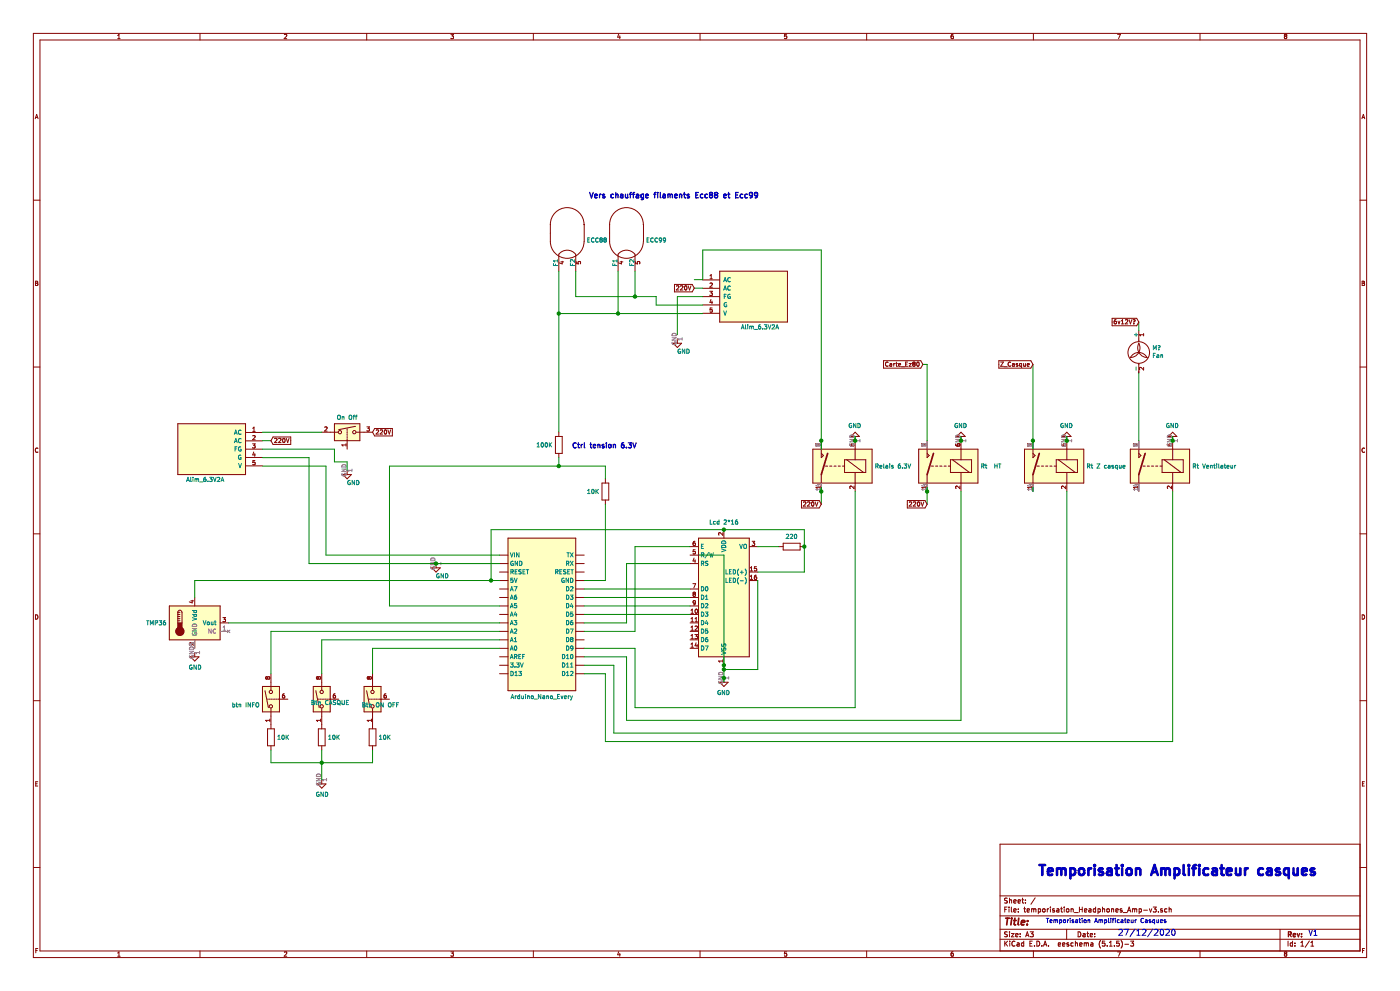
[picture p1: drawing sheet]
EESchema Schematic File Version 4
EELAYER 30 0
EELAYER END
$Descr A3 16535 11693
encoding utf-8
Sheet 1 1
Title ""
Date ""
Rev ""
Comp ""
Comment1 ""
Comment2 ""
Comment3 ""
Comment4 ""
$EndDescr
$Comp
L arduino_nano_every:Arduino_Nano_Every A
U 1 1
P 6400 7250
F 0 "A" H 6400 8317 50  0001 C CNN
F 1 "Arduino_Nano_Every" H 6400 8225 50  0000 C CNN
F 2 "Module:Arduino_Nano" H 6400 7250 50  0001 C CIN
F 3 "https://www.arduino.cc/en/uploads/Main/ArduinoNanoManual23.pdf" H 6400 7250 50  0001 C CNN
	1    6400 7250
	-1   0    0    1   
$EndComp
$Comp
L Analog_Switch:ADG417BR U?
U 1 1
P 3200 8250
F 0 "U?" V 3246 8380 50  0001 L CNN
F 1 "btn INFO" V 3155 8380 50  0000 L BNN
F 2 "Package_SO:SOIC-8_3.9x4.9mm_P1.27mm" H 3200 8150 50  0001 C CNN
F 3 "https://www.analog.com/media/en/technical-documentation/data-sheets/ADG417.pdf" H 3200 8250 50  0001 C CNN
	1    3200 8250
	0    -1   -1   0   
$EndComp
Text Notes 6950 2350 0    63   ~ 13
Vers chauffage filaments Ecc88 et Ecc99
Text Notes 12250 10350 0    118  ~ 24
Temporisation Amplificateur casques 
Text Notes 12350 10900 0    51   ~ 0
Temporisation Amplificateur Casques\n
Text Notes 15450 11050 0    63   ~ 0
V1
Text Notes 13200 11050 0    71   ~ 0
27/12/2020
$Comp
L Valve:ECC88 U?
U 3 1
P 6700 2750
F 0 "U?" H 6928 2713 50  0001 L CNN
F 1 "ECC88" H 6928 2667 50  0000 L CNN
F 2 "Valve:Valve_Noval_P" H 6970 2350 50  0001 C CNN
F 3 "http://www.r-type.org/pdfs/ecc88.pdf" H 6700 2750 50  0001 C CNN
	3    6700 2750
	1    0    0    -1  
$EndComp
$Comp
L Valve:ECC88 U?
U 3 1
P 7400 2750
F 0 "U?" H 7628 2713 50  0001 L CNN
F 1 "ECC99" H 7628 2667 50  0000 L CNN
F 2 "Valve:Valve_Noval_P" H 7670 2350 50  0001 C CNN
F 3 "http://www.r-type.org/pdfs/ecc88.pdf" H 7400 2750 50  0001 C CNN
	3    7400 2750
	1    0    0    -1  
$EndComp
Wire Wire Line
	7500 3500 7500 3200
Wire Wire Line
	7300 3700 7300 3200
Wire Wire Line
	7300 3700 6600 3700
Wire Wire Line
	6600 3700 6600 3200
Wire Wire Line
	7500 3500 6800 3500
Wire Wire Line
	6800 3500 6800 3200
$Comp
L alim_6.3v2a:Alim_6.3V2A U?
U 1 1
P 8900 3500
F 0 "U?" H 9230 3439 50  0001 L CNN
F 1 "Alim_6.3V2A" V 9230 3348 50  0000 L TNN
F 2 "" H 8900 3500 50  0001 C CNN
F 3 "http://www.ti.com/lit/ds/symlink/cd4543b.pdf" H 8900 3500 50  0001 C CNN
	1    8900 3500
	0    1    1    0   
$EndComp
Wire Wire Line
	8300 3600 7750 3600
Wire Wire Line
	7750 3600 7750 3500
Wire Wire Line
	7750 3500 7500 3500
Connection ~ 7500 3500
Wire Wire Line
	8300 3700 7300 3700
Connection ~ 7300 3700
Wire Wire Line
	8300 3500 8000 3500
Wire Wire Line
	8000 3500 8000 3950
$Comp
L Device:R R?
U 1 1
P 6600 5250
F 0 "R?" H 6670 5296 50  0001 L CNN
F 1 "100K" H 6670 5250 50  0000 L CNN
F 2 "" V 6530 5250 50  0001 C CNN
F 3 "~" H 6600 5250 50  0001 C CNN
	1    6600 5250
	-1   0    0    -1  
$EndComp
Text GLabel 13450 3800 0    50   Input ~ 0
6v12V?
$Comp
L Sensor_Temperature:TMP20AIDCK U?
U 1 1
P 2300 7350
F 0 "U?" H 1971 7396 50  0001 R CNN
F 1 "TMP36" H 1970 7350 50  0000 R CNN
F 2 "Package_TO_SOT_SMD:SOT-353_SC-70-5" H 2300 6950 50  0001 C CNN
F 3 "http://www.ti.com/lit/ds/symlink/tmp20.pdf" H 2300 7350 50  0001 C CNN
	1    2300 7350
	1    0    0    -1  
$EndComp
$Comp
L Device:R R?
U 1 1
P 9350 6450
F 0 "R?" V 9557 6450 50  0001 C CNN
F 1 "220" V 9465 6450 50  0000 C CNN
F 2 "" V 9280 6450 50  0001 C CNN
F 3 "~" H 9350 6450 50  0001 C CNN
	1    9350 6450
	0    -1   -1   0   
$EndComp
Wire Wire Line
	9200 6450 8950 6450
$Comp
L power:GND #PWR?
U 1 1
P 8550 8000
F 0 "#PWR?" H 8550 7750 50  0001 C CNN
F 1 "GND" H 8555 7827 50  0000 C CNN
F 2 "" H 8550 8000 50  0001 C CNN
F 3 "" H 8550 8000 50  0001 C CNN
	1    8550 8000
	-1   0    0    -1  
$EndComp
$Comp
L Relay:DIPxx-1Axx-11x K?
U 1 1
P 9900 5500
F 0 "K?" H 10230 5546 50  0001 L CNN
F 1 "Relais 6.3V" H 9470 5500 50  0000 R CNN
F 2 "Relay_THT:Relay_StandexMeder_DIP_LowProfile" H 10250 5450 50  0001 L CNN
F 3 "https://standexelectronics.com/wp-content/uploads/datasheet_reed_relay_DIP.pdf" H 9900 5500 50  0001 C CNN
	1    9900 5500
	-1   0    0    -1  
$EndComp
$Comp
L Relay:DIPxx-1Axx-11x K?
U 1 1
P 13650 5500
F 0 "K?" H 13980 5546 50  0001 L CNN
F 1 "Rt Ventilateur" H 13220 5500 50  0000 R CNN
F 2 "Relay_THT:Relay_StandexMeder_DIP_LowProfile" H 14000 5450 50  0001 L CNN
F 3 "https://standexelectronics.com/wp-content/uploads/datasheet_reed_relay_DIP.pdf" H 13650 5500 50  0001 C CNN
	1    13650 5500
	-1   0    0    -1  
$EndComp
$Comp
L Relay:DIPxx-1Axx-11x K?
U 1 1
P 12400 5500
F 0 "K?" H 12730 5546 50  0001 L CNN
F 1 "Rt Z casque" H 11970 5500 50  0000 R CNN
F 2 "Relay_THT:Relay_StandexMeder_DIP_LowProfile" H 12750 5450 50  0001 L CNN
F 3 "https://standexelectronics.com/wp-content/uploads/datasheet_reed_relay_DIP.pdf" H 12400 5500 50  0001 C CNN
	1    12400 5500
	-1   0    0    -1  
$EndComp
$Comp
L Analog_Switch:ADG417BR U?
U 1 1
P 3800 8250
F 0 "U?" V 3846 8380 50  0001 L CNN
F 1 "Btn CASQUE" V 3755 8380 50  0000 R CNN
F 2 "Package_SO:SOIC-8_3.9x4.9mm_P1.27mm" H 3800 8150 50  0001 C CNN
F 3 "https://www.analog.com/media/en/technical-documentation/data-sheets/ADG417.pdf" H 3800 8250 50  0001 C CNN
	1    3800 8250
	0    -1   -1   0   
$EndComp
$Comp
L Analog_Switch:ADG417BR U?
U 1 1
P 4400 8250
F 0 "U?" V 4446 8380 50  0001 L CNN
F 1 "Btn ON OFF" V 4355 8380 50  0000 R BNN
F 2 "Package_SO:SOIC-8_3.9x4.9mm_P1.27mm" H 4400 8150 50  0001 C CNN
F 3 "https://www.analog.com/media/en/technical-documentation/data-sheets/ADG417.pdf" H 4400 8250 50  0001 C CNN
	1    4400 8250
	0    -1   -1   0   
$EndComp
$Comp
L power:GND #PWR?
U 1 1
P 3800 9200
F 0 "#PWR?" H 3800 8950 50  0001 C CNN
F 1 "GND" H 3805 9027 50  0000 C CNN
F 2 "" H 3800 9200 50  0001 C CNN
F 3 "" H 3800 9200 50  0001 C CNN
	1    3800 9200
	1    0    0    -1  
$EndComp
$Comp
L Device:R R?
U 1 1
P 3200 8700
F 0 "R?" H 3270 8746 50  0001 L CNN
F 1 "10K" H 3270 8700 50  0000 L CNN
F 2 "" V 3130 8700 50  0001 C CNN
F 3 "~" H 3200 8700 50  0001 C CNN
	1    3200 8700
	1    0    0    -1  
$EndComp
$Comp
L Device:R R?
U 1 1
P 3800 8700
F 0 "R?" H 3870 8746 50  0001 L CNN
F 1 "10K" H 3870 8700 50  0000 L CNN
F 2 "" V 3730 8700 50  0001 C CNN
F 3 "~" H 3800 8700 50  0001 C CNN
	1    3800 8700
	1    0    0    -1  
$EndComp
$Comp
L Device:R R?
U 1 1
P 4400 8700
F 0 "R?" H 4470 8746 50  0001 L CNN
F 1 "10K" H 4470 8700 50  0000 L CNN
F 2 "" V 4330 8700 50  0001 C CNN
F 3 "~" H 4400 8700 50  0001 C CNN
	1    4400 8700
	1    0    0    -1  
$EndComp
Wire Wire Line
	3800 9200 3800 9000
Wire Wire Line
	3200 8850 3200 9000
Wire Wire Line
	3200 9000 3800 9000
Connection ~ 3800 9000
Wire Wire Line
	3800 9000 3800 8850
Wire Wire Line
	3800 9000 4400 9000
Wire Wire Line
	4400 9000 4400 8850
$Comp
L power:GND #PWR?
U 1 1
P 5150 6650
F 0 "#PWR?" H 5150 6400 50  0001 C CNN
F 1 "GND" H 5155 6477 50  0000 R BNN
F 2 "" H 5150 6650 50  0001 C CNN
F 3 "" H 5150 6650 50  0001 C CNN
	1    5150 6650
	-1   0    0    -1  
$EndComp
Wire Wire Line
	8950 6850 8950 7900
Wire Wire Line
	8950 7900 8550 7900
Wire Wire Line
	8550 8050 8550 8000
Connection ~ 8550 7900
Wire Wire Line
	8550 8000 8550 7900
Wire Wire Line
	8250 6550 8550 6550
Connection ~ 8550 7850
Wire Wire Line
	8550 6550 8550 7850
Wire Wire Line
	8550 7850 8550 7900
$Comp
L Display_Character:WC1602A DS?
U 1 1
P 8550 7050
F 0 "DS?" H 8550 8031 50  0001 C CNN
F 1 "Lcd 2*16" H 8550 7939 50  0000 C CNN
F 2 "Display:WC1602A" H 8550 6150 50  0001 C CIN
F 3 "http://www.wincomlcd.com/pdf/WC1602A-SFYLYHTC06.pdf" H 9250 7050 50  0001 C CNN
	1    8550 7050
	1    0    0    -1  
$EndComp
Wire Wire Line
	5900 6650 5150 6650
Wire Wire Line
	6900 6950 8150 6950
Wire Wire Line
	6900 7050 8150 7050
Wire Wire Line
	6900 7150 8150 7150
Wire Wire Line
	6900 7250 8150 7250
Wire Wire Line
	8550 6250 5800 6250
Wire Wire Line
	5800 6250 5800 6850
Wire Wire Line
	5800 6850 5900 6850
Wire Wire Line
	6900 7350 7400 7350
Wire Wire Line
	7400 7350 7400 6650
Wire Wire Line
	7400 6650 8150 6650
Wire Wire Line
	8150 6450 7500 6450
Wire Wire Line
	7500 6450 7500 7450
Wire Wire Line
	7500 7450 6900 7450
Connection ~ 8550 8000
Wire Wire Line
	8550 6250 9500 6250
Wire Wire Line
	9500 6250 9500 6450
Connection ~ 8550 6250
Wire Wire Line
	8950 6750 9500 6750
Wire Wire Line
	9500 6750 9500 6450
Connection ~ 9500 6450
Wire Wire Line
	10100 5800 10100 8350
$Comp
L Relay:DIPxx-1Axx-11x K?
U 1 1
P 11150 5500
F 0 "K?" H 11480 5546 50  0001 L CNN
F 1 "Rt  HT" H 10720 5500 50  0000 R CNN
F 2 "Relay_THT:Relay_StandexMeder_DIP_LowProfile" H 11500 5450 50  0001 L CNN
F 3 "https://standexelectronics.com/wp-content/uploads/datasheet_reed_relay_DIP.pdf" H 11150 5500 50  0001 C CNN
	1    11150 5500
	-1   0    0    -1  
$EndComp
Wire Wire Line
	11350 5800 11350 8500
Wire Wire Line
	7400 8500 7400 7750
Wire Wire Line
	7250 8650 7250 7850
Wire Wire Line
	7250 7850 6900 7850
Wire Wire Line
	12200 5750 12200 5800
Wire Wire Line
	12600 5800 12600 8650
Wire Wire Line
	13850 5800 13850 8750
Wire Wire Line
	7150 8750 7150 7950
Wire Wire Line
	7150 7950 6900 7950
Wire Wire Line
	6900 7750 7400 7750
Wire Wire Line
	6900 7650 7500 7650
Wire Wire Line
	7500 7650 7500 8350
Wire Wire Line
	5900 7650 4400 7650
Wire Wire Line
	4400 7650 4400 7950
Wire Wire Line
	3800 7950 3800 7550
Wire Wire Line
	3800 7550 5900 7550
Wire Wire Line
	5900 7450 3200 7450
Wire Wire Line
	3200 7450 3200 7950
Wire Wire Line
	5900 7350 2700 7350
$Comp
L power:GND #PWR?
U 1 1
P 2300 7700
F 0 "#PWR?" H 2300 7450 50  0001 C CNN
F 1 "GND" H 2305 7527 50  0000 C CNN
F 2 "" H 2300 7700 50  0001 C CNN
F 3 "" H 2300 7700 50  0001 C CNN
	1    2300 7700
	1    0    0    -1  
$EndComp
Wire Wire Line
	2300 6850 2300 7050
Connection ~ 5800 6850
Wire Wire Line
	13450 3800 13450 3900
$Comp
L Motor:Fan M?
U 1 1
P 13450 4200
F 0 "M?" H 13608 4296 50  0000 L CNN
F 1 "Fan" H 13608 4205 50  0000 L CNN
F 2 "" H 13450 4210 50  0001 C CNN
F 3 "~" H 13450 4210 50  0001 C CNN
	1    13450 4200
	1    0    0    -1  
$EndComp
Wire Wire Line
	13450 4400 13450 5200
Wire Wire Line
	7500 8350 10100 8350
Wire Wire Line
	7400 8500 11350 8500
Wire Wire Line
	7250 8650 12600 8650
Wire Wire Line
	7150 8750 13850 8750
Text GLabel 9700 5950 0    50   Input ~ 0
220V
Wire Wire Line
	9700 5750 9700 5800
Text GLabel 10950 5950 0    50   Input ~ 0
220V
Wire Wire Line
	10950 5750 10950 5800
Connection ~ 9700 5800
Wire Wire Line
	9700 5800 9700 5950
$Comp
L power:GND #PWR?
U 1 1
P 13850 5200
F 0 "#PWR?" H 13850 4950 50  0001 C CNN
F 1 "GND" H 13855 5027 50  0000 C CNN
F 2 "" H 13850 5200 50  0001 C CNN
F 3 "" H 13850 5200 50  0001 C CNN
	1    13850 5200
	-1   0    0    1   
$EndComp
Wire Wire Line
	13850 5150 13850 5200
Connection ~ 13850 5200
$Comp
L power:GND #PWR?
U 1 1
P 12600 5200
F 0 "#PWR?" H 12600 4950 50  0001 C CNN
F 1 "GND" H 12605 5027 50  0000 C CNN
F 2 "" H 12600 5200 50  0001 C CNN
F 3 "" H 12600 5200 50  0001 C CNN
	1    12600 5200
	-1   0    0    1   
$EndComp
Wire Wire Line
	12600 5150 12600 5200
$Comp
L power:GND #PWR?
U 1 1
P 11350 5200
F 0 "#PWR?" H 11350 4950 50  0001 C CNN
F 1 "GND" H 11355 5027 50  0000 C CNN
F 2 "" H 11350 5200 50  0001 C CNN
F 3 "" H 11350 5200 50  0001 C CNN
	1    11350 5200
	-1   0    0    1   
$EndComp
Wire Wire Line
	11350 5150 11350 5200
$Comp
L power:GND #PWR?
U 1 1
P 10100 5200
F 0 "#PWR?" H 10100 4950 50  0001 C CNN
F 1 "GND" H 10105 5027 50  0000 C CNN
F 2 "" H 10100 5200 50  0001 C CNN
F 3 "" H 10100 5200 50  0001 C CNN
	1    10100 5200
	-1   0    0    1   
$EndComp
Wire Wire Line
	10100 5150 10100 5200
Text GLabel 12200 4300 0    50   Input ~ 0
Z_Casque
Wire Wire Line
	12200 4300 12200 5200
Connection ~ 12200 5200
Wire Wire Line
	12200 5200 12200 5300
Text GLabel 10900 4300 0    50   Input ~ 0
Carte_Ez80
Wire Wire Line
	10950 5200 10950 4300
Wire Wire Line
	10950 4300 10900 4300
Text GLabel 8200 3400 0    50   Input ~ 0
220V
Wire Wire Line
	8300 3400 8200 3400
$Comp
L alim_6.3v2a:Alim_6.3V2A U?
U 1 1
P 2500 5300
F 0 "U?" H 2830 5239 50  0001 L CNN
F 1 "Alim_6.3V2A" V 2830 5148 50  0000 L TNN
F 2 "" H 2500 5300 50  0001 C CNN
F 3 "http://www.ti.com/lit/ds/symlink/cd4543b.pdf" H 2500 5300 50  0001 C CNN
	1    2500 5300
	0    -1   1    0   
$EndComp
Wire Wire Line
	3100 5400 3650 5400
Text GLabel 3200 5200 2    50   Input ~ 0
220V
Text GLabel 4400 5100 2    50   Input ~ 0
220V
Wire Wire Line
	3100 5200 3200 5200
Wire Wire Line
	8300 3300 8200 3300
Wire Wire Line
	8300 3300 8300 2950
Wire Wire Line
	8300 2950 9700 2950
Wire Wire Line
	9700 2950 9700 5200
Wire Wire Line
	9700 5200 9700 5300
Connection ~ 9700 5200
$Comp
L power:GND #PWR?
U 1 1
P 8000 4000
F 0 "#PWR?" H 8000 3750 50  0001 C CNN
F 1 "GND" H 8005 3827 50  0000 R BNN
F 2 "" H 8000 4000 50  0001 C CNN
F 3 "" H 8000 4000 50  0001 C CNN
	1    8000 4000
	-1   0    0    -1  
$EndComp
$Comp
L Device:R R?
U 1 1
P 7150 5800
F 0 "R?" H 7220 5846 50  0001 L CNN
F 1 "10K" H 7220 5800 50  0000 L CNN
F 2 "" V 7080 5800 50  0001 C CNN
F 3 "~" H 7150 5800 50  0001 C CNN
	1    7150 5800
	-1   0    0    -1  
$EndComp
Wire Wire Line
	6600 3700 6600 5100
Connection ~ 6600 3700
Wire Wire Line
	7150 5950 7150 6850
Wire Wire Line
	7150 6850 6900 6850
Wire Wire Line
	7150 5650 7150 5500
Wire Wire Line
	7150 5500 6600 5500
Wire Wire Line
	6600 5500 6600 5400
Wire Wire Line
	6600 5500 4600 5500
Wire Wire Line
	4600 5500 4600 7150
Wire Wire Line
	4600 7150 5900 7150
Connection ~ 6600 5500
Wire Wire Line
	5150 6650 3650 6650
Wire Wire Line
	3650 6650 3650 5400
Connection ~ 5150 6650
Text Notes 6750 5300 0    59   ~ 12
Ctrl tension 6.3V\n
Wire Wire Line
	2300 6850 5800 6850
Wire Wire Line
	5900 6550 3850 6550
Wire Wire Line
	3850 6550 3850 5500
Wire Wire Line
	3850 5500 3100 5500
$Comp
L Analog_Switch:DG308AxY U?
U 1 1
P 4100 5100
F 0 "U?" H 4100 5367 50  0001 C CNN
F 1 "On Off" H 4100 5275 50  0000 C CNN
F 2 "Package_SO:SOIC-16_3.9x9.9mm_P1.27mm" H 4100 5000 50  0001 C CNN
F 3 "http://pdf.datasheetcatalog.com/datasheets/70/494502_DS.pdf" H 4100 5100 50  0001 C CNN
	1    4100 5100
	1    0    0    -1  
$EndComp
Wire Wire Line
	3100 5100 3800 5100
$Comp
L power:GND #PWR?
U 1 1
P 4100 5550
F 0 "#PWR?" H 4100 5300 50  0001 C CNN
F 1 "GND" H 4105 5377 50  0000 R BNN
F 2 "" H 4100 5550 50  0001 C CNN
F 3 "" H 4100 5550 50  0001 C CNN
	1    4100 5550
	-1   0    0    -1  
$EndComp
Wire Wire Line
	3950 5300 3950 5450
Wire Wire Line
	3950 5450 4100 5450
Wire Wire Line
	4100 5450 4100 5550
Wire Wire Line
	3100 5300 3950 5300
Connection ~ 10100 5200
Connection ~ 10950 5800
Wire Wire Line
	10950 5800 10950 5950
Connection ~ 11350 5200
Connection ~ 12600 5200
$EndSCHEMATC
